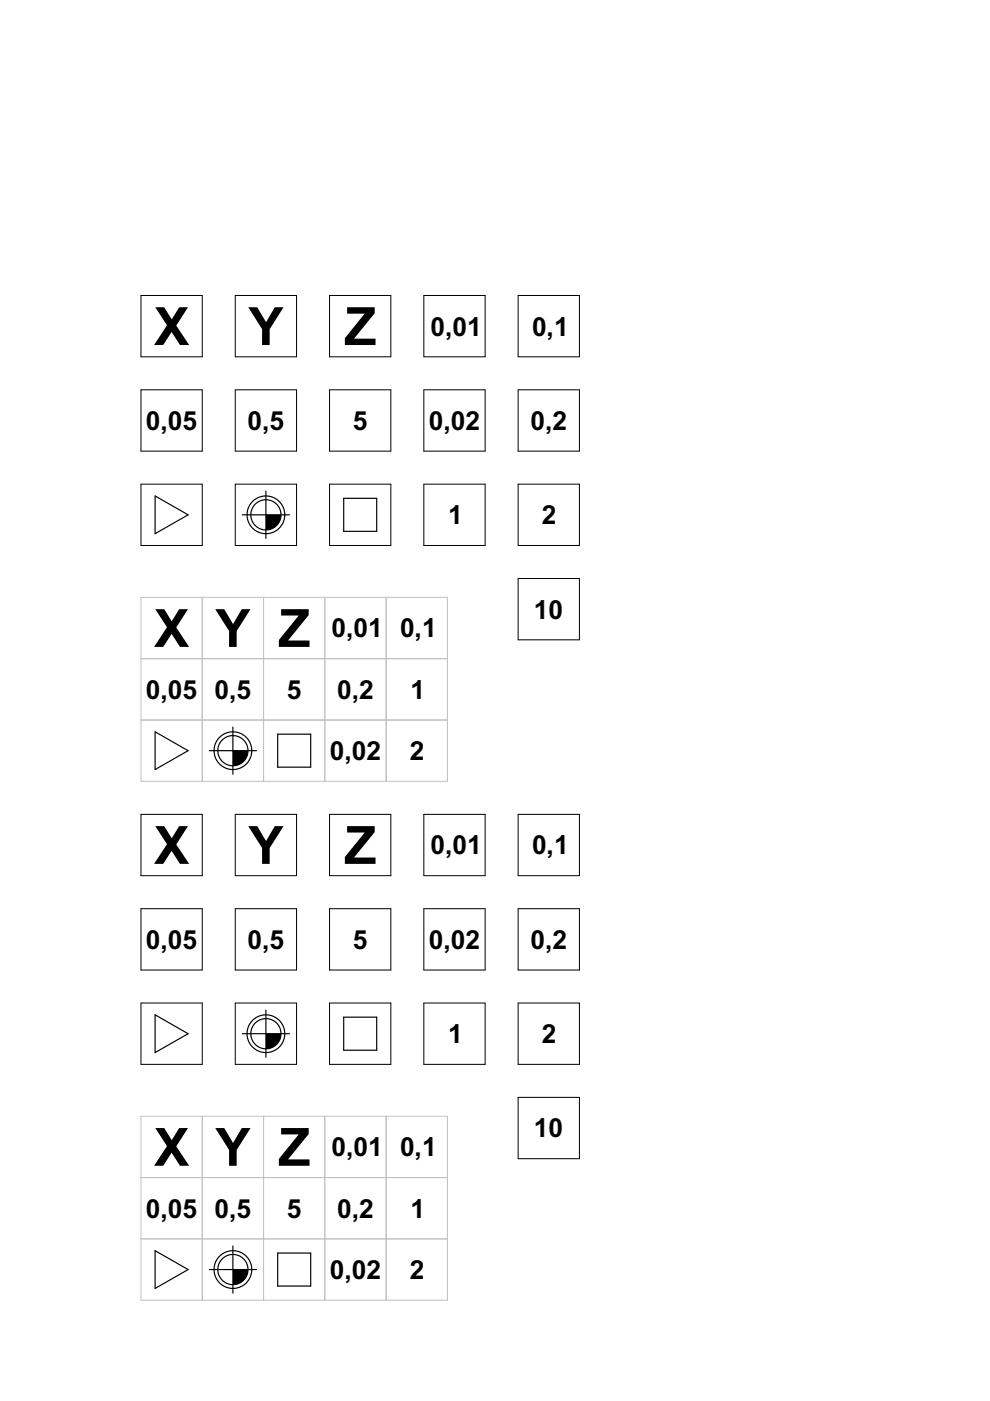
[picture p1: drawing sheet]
<svg xmlns="http://www.w3.org/2000/svg" width="210mm" height="297mm" viewBox="0 0 210 297" stroke-linecap="round" stroke-linejoin="round" font-family="sans-serif">
<g fill="none" stroke="#c0c0c0" stroke-width=".21">
<path d="M29.9 126.7h65v39h-65zM29.9 139.7h65M42.9 126.7v39M55.9 126.7v39M68.9 126.7v39M81.9 126.7v39M29.9 152.7h65M29.9 236.7h65v39h-65zM42.9 236.7v39M55.9 236.7v39M68.9 236.7v39M81.9 236.7v39"/>
<path d="M29.9 249.7h65M29.9 262.7h65"/>
</g>
<g fill="none" stroke="#000" stroke-width=".21">
<path d="M29.9 62.6h13v13h-13zM49.9 62.6h13v13h-13zM69.9 62.6h13v13h-13zM89.9 62.6h13v13h-13zM109.9 62.6h12.9v13h-12.9zM29.9 82.7h13v13h-13zM49.9 82.7h13v13h-13zM69.9 82.7h13v13h-13zM89.9 82.7h13v13h-13zM109.9 82.7h12.9v13h-12.9zM29.9 102.7h13v13h-13zM49.9 102.7h13v13h-13z"/>
<path d="M69.9 102.7h13v13h-13zM89.9 102.7h13v13h-13zM109.9 102.7h12.9v13h-12.9zM109.9 122.7h12.9v13h-12.9zM29.9 172.7h13v13h-13zM49.9 172.7h13v13h-13zM69.9 172.7h13v13h-13zM89.9 172.7h13v13h-13zM109.9 172.7h12.9v13h-12.9zM29.9 192.7h13v13h-13zM49.9 192.7h13v13h-13zM69.9 192.7h13v13h-13z"/>
<path d="M89.9 192.7h13v13h-13zM109.9 192.7h12.9v13h-12.9zM29.9 212.7h13v13h-13zM49.9 212.7h13v13h-13zM69.9 212.7h13v13h-13zM89.9 212.7h13v13h-13zM109.9 212.7h12.9v13h-12.9zM109.9 232.7h12.9v13h-12.9z"/>
</g>
<g fill="none" stroke="#000" stroke-width=".25">
<path d="M32.9 105.2l7 4-7 4zM51.4 109.2h10M56.4 104.2v10M72.9 105.7h7v7h-7zM32.9 155.2l7 4-7 4zM44.4 159.2h10M49.4 154.2v10M58.9 155.7h7v7h-7zM32.9 215.2l7 4-7 4zM51.4 219.2h10M56.4 214.2v10M72.9 215.7h7v7h-7z"/>
<path d="M32.9 265.2l7 4-7 4zM44.4 269.2h10M49.4 264.2v10M58.9 265.7h7v7h-7z"/>
<circle cx="56.4" cy="109.2" r="4"/>
<circle cx="56.4" cy="109.2" r="3.2"/>
<circle cx="49.4" cy="159.2" r="4"/>
<circle cx="49.4" cy="159.2" r="3.2"/>
<circle cx="56.4" cy="219.2" r="4"/>
<circle cx="56.4" cy="219.2" r="3.2"/>
<circle cx="49.4" cy="269.2" r="4"/>
<circle cx="49.4" cy="269.2" r="3.2"/>
</g>
<g fill="#000">
<path d="M56.4 109.2h3.2l-.3 1.1-.6 1.1-1.1 .7-1.2 .3z" fill-rule="evenodd"/>
<path d="M49.4 159.2h3.2l-.2 1.1-.7 1.1-1.1 .7-1.1 .3z" fill-rule="evenodd"/>
<path d="M56.4 219.2h3.2l-.3 1.2-.6 1-1.1 .7-1.1 .3z" fill-rule="evenodd"/>
<path d="M49.4 269.2h3.2l-.2 1.2-.7 1-1.1 .7-1.1 .3z" fill-rule="evenodd"/>
</g>
<g font-size="11.2">
<text x="32.7" y="73.1">X</text>
<text x="52.7" y="73.1">Y</text>
<text x="73" y="73.1">Z</text>
<text x="32.7" y="137.2">X</text>
<text x="45.7" y="137.2">Y</text>
<text x="59" y="137.2">Z</text>
<text x="32.7" y="183.2">X</text>
<text x="52.7" y="183.2">Y</text>
<text x="73" y="183.2">Z</text>
<text x="32.7" y="247.2">X</text>
<text x="45.7" y="247.2">Y</text>
<text x="59" y="247.2">Z</text>
</g>
<g font-size="5.6">
<text x="91.3" y="71.1">0,01</text>
<text x="112.8" y="71.1">0,1</text>
<text x="30.9" y="91.2">0,05</text>
<text x="52.5" y="91.2">0,5</text>
<text x="74.8" y="91.2">5</text>
<text x="90.9" y="91.2">0,02</text>
<text x="112.5" y="91.2">0,2</text>
<text x="95" y="111.2">1</text>
<text x="114.9" y="111.2">2</text>
<text x="113.2" y="131.2">10</text>
<text x="70.3" y="135.2">0,01</text>
<text x="84.8" y="135.2">0,1</text>
<text x="30.9" y="148.2">0,05</text>
<text x="45.5" y="148.2">0,5</text>
<text x="60.8" y="148.2">5</text>
<text x="71.5" y="148.2">0,2</text>
<text x="87" y="148.2">1</text>
<text x="70" y="161.2">0,02</text>
<text x="86.9" y="161.2">2</text>
<text x="91.3" y="181.2">0,01</text>
<text x="112.8" y="181.2">0,1</text>
<text x="30.9" y="201.2">0,05</text>
<text x="52.5" y="201.2">0,5</text>
<text x="74.8" y="201.2">5</text>
<text x="90.9" y="201.2">0,02</text>
<text x="112.5" y="201.2">0,2</text>
<text x="95" y="221.2">1</text>
<text x="114.9" y="221.2">2</text>
<text x="70.3" y="245.2">0,01</text>
<text x="84.8" y="245.2">0,1</text>
<text x="113.2" y="241.2">10</text>
<text x="30.9" y="258.2">0,05</text>
<text x="45.5" y="258.2">0,5</text>
<text x="60.8" y="258.2">5</text>
<text x="71.5" y="258.2">0,2</text>
<text x="87" y="258.2">1</text>
<text x="70" y="271.2">0,02</text>
<text x="86.9" y="271.2">2</text>
</g>
</svg>
